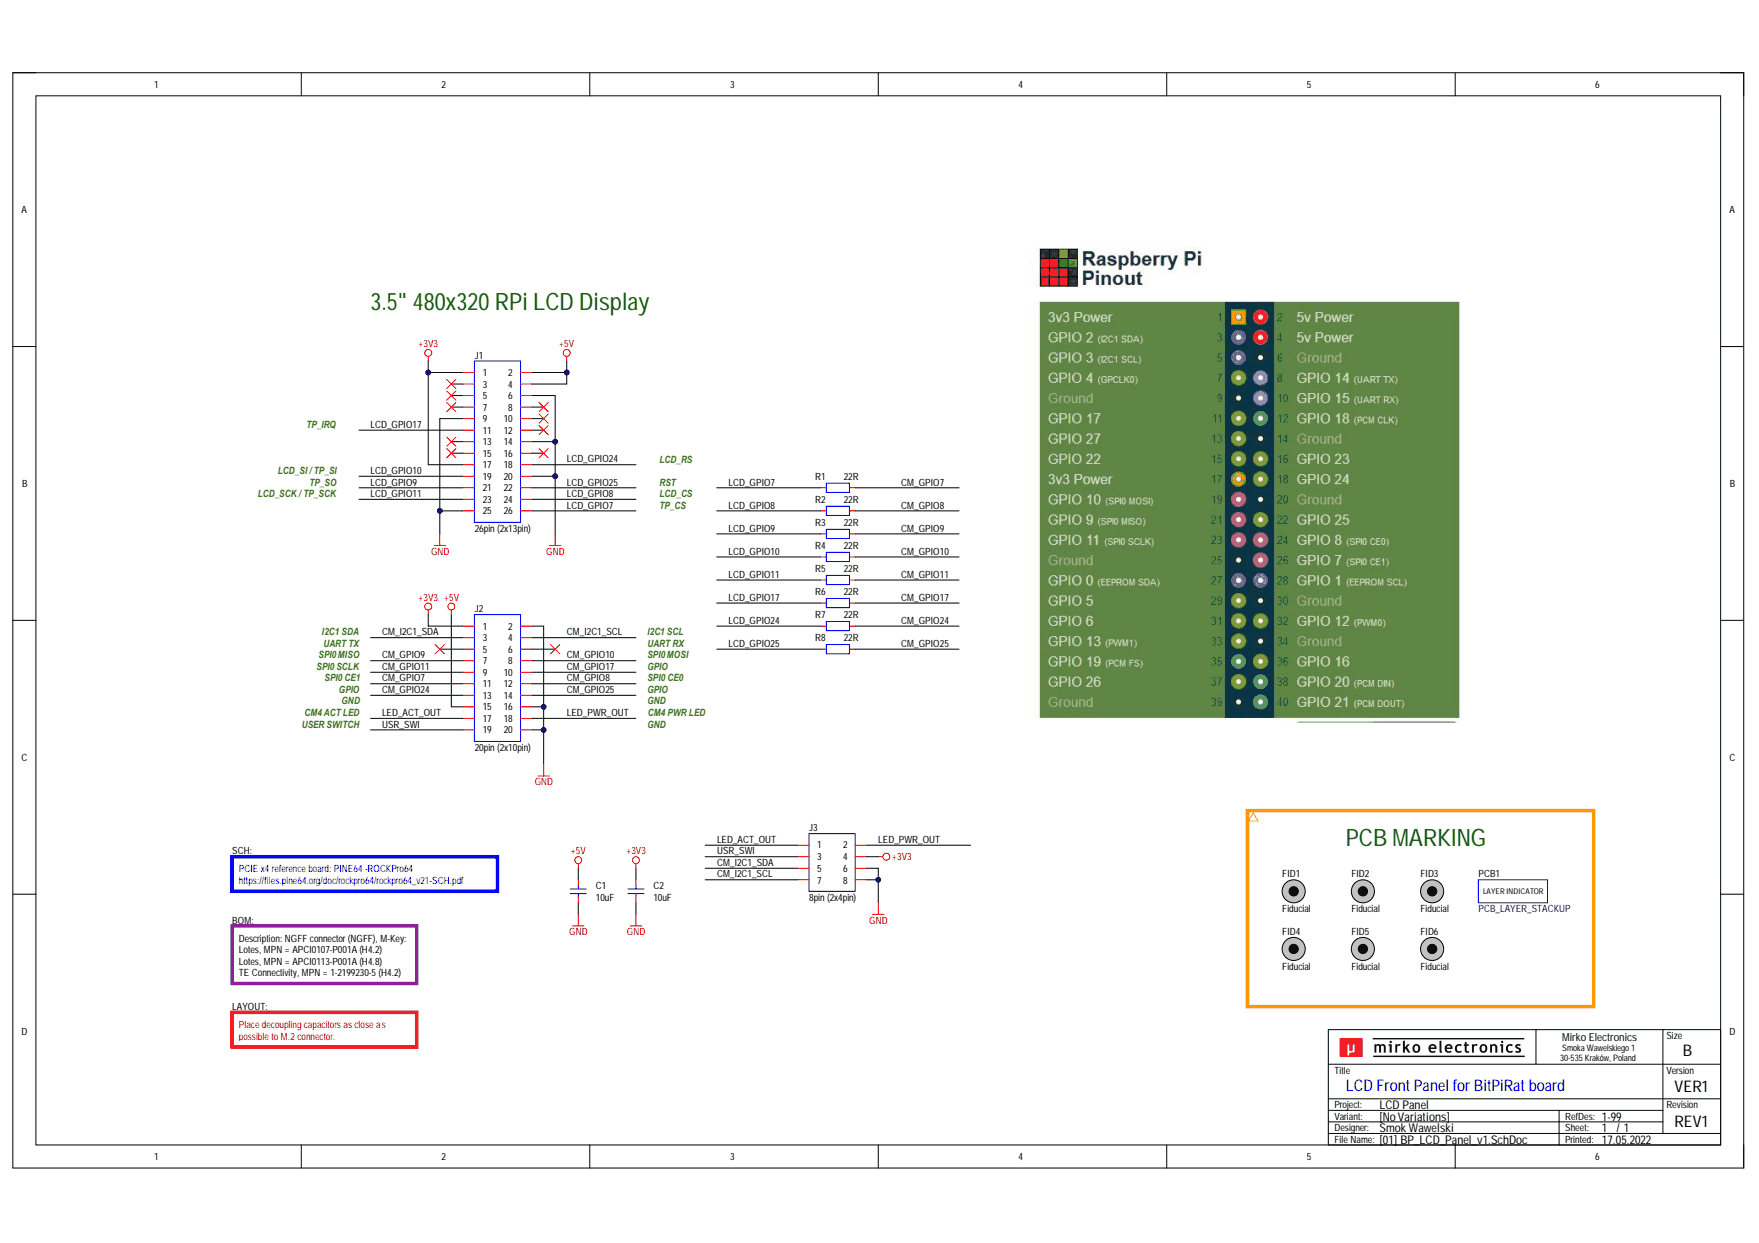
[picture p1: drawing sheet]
# Altium project BP_LCD_Panel_v1.PrjPcb
GlobalProjectName: LCD Panel for BitPiRat; PCBProjectName: LCD Panel; SchPcbReleaseState: DRAFT; SchPcbRevision: REV1; SchPcbVersion: VER1
1 sheet, 21 parts. Net scope: global (net labels, ports and power ports of the same name join across sheets).
Board file: BP_LCD_Panel_v1.PcbDoc

## Sheet [01] BP_LCD_Panel_v1.SchDoc: LCD Front Panel for BitPiRat board
size B; Engineer: Smok Wawelski; DocumentNumber: 1; SheetNumber: 1; SheetTotal: 1; PageSize: B; Designators: 1-99

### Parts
C1  10uF  [CAP_0603_R]
C2  10uF  [CAP_0603_R]
FID1  Fiducial  [PCB_FID_RND_100x300]  (no BOM)
FID2  Fiducial  [PCB_FID_RND_100x300]  (no BOM)
FID3  Fiducial  [PCB_FID_RND_100x300]  (no BOM)
FID4  Fiducial  [PCB_FID_RND_100x300]  (no BOM)
FID5  Fiducial  [PCB_FID_RND_100x300]  (no BOM)
FID6  Fiducial  [PCB_FID_RND_100x300]  (no BOM)
J1  26pin (2x13pin)  [CON_HDR_P254_2X13_STR_SMD_R]
J2  20pin (2x10pin)  [CON_IDC_SMD_P254_2X10]
J3  8pin (2x4pin)  [CON_IDC_SMD_P254_2X04]
PCB1  PCB_LAYER_STACKUP  [PCB_STACKUP-2L_A1]  (no BOM)
R1  22R  [RES_0603_R]
R2  22R  [RES_0603_R]
R3  22R  [RES_0603_R]
R4  22R  [RES_0603_R]
R5  22R  [RES_0603_R]
R6  22R  [RES_0603_R]
R7  22R  [RES_0603_R]
R8  22R  [RES_0603_R]
TB?  Title block  (value not drawn)  (graphical)

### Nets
+3V3: C2.2 J1.1 J1.17 J2.1 J3.4
+5V: C1.2 J1.2 J1.4 J2.15
GND: C1.1 C2.1 J1.6 J1.9 J1.14 J1.20 J1.25 J2.2 J2.16 J2.20 J3.6 J3.8
CM_GPIO7: J2.11 R1.2
CM_GPIO8: J2.12 R2.2
CM_GPIO9: J2.7 R3.2
CM_GPIO10: J2.8 R4.2
CM_GPIO11: J2.9 R5.2
CM_GPIO17: J2.10 R6.2
CM_GPIO24: J2.13 R7.2
CM_GPIO25: J2.14 R8.2
CM_I2C1_SCL: J2.4 J3.7
CM_I2C1_SDA: J2.3 J3.5
LCD_GPIO7: J1.26 R1.1
LCD_GPIO8: J1.24 R2.1
LCD_GPIO9: J1.21 R3.1
LCD_GPIO10: J1.19 R4.1
LCD_GPIO11: J1.23 R5.1
LCD_GPIO17: J1.11 R6.1
LCD_GPIO24: J1.18 R7.1
LCD_GPIO25: J1.22 R8.1
LED_ACT_OUT: J2.17 J3.1
LED_PWR_OUT: J2.18 J3.2
USR_SWI: J2.19 J3.3

Not connected (* = marked no-connect by the designer): J1 3* 5* 7* 8* 10* 12* 13* 15* 16*; J2 5* 6*

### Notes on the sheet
- 3.5" 480x320 RPi LCD Display
- TP_IRQ
- LCD_SI / TP_SI
- TP_SO
- LCD_SCK / TP_SCK
- LCD_RS
- RST
- LCD_CS
- TP_CS
- I2C1 SDA
- UART TX
- SPI0 MISO
- SPI0 SCLK
- I2C1 SCL
- UART RX
- SPI0 MOSI
- GPIO
- SPI0 CE1
- CM4 ACT LED
- USER SWITCH
- GND
- SPI0 CE0
- CM4 PWR LED
- PCB MARKING
- PCIE x4 reference board: PINE64 -ROCKPro64
  https://files.pine64.org/doc/rockpro64/rockpro64_v21-SCH.pdf
- SCH:
- BOM:
- Description: NGFF connector (NGFF), M-Key:
  Lotes, MPN = APCI0107-P001A (H4.2)
  Lotes, MPN = APCI0113-P001A (H4.8)
  TE Connectivity, MPN = 1-2199230-5 (H4.2)
- LAYOUT:
- Place decoupling capacitors as close as possible to M.2 connector.
